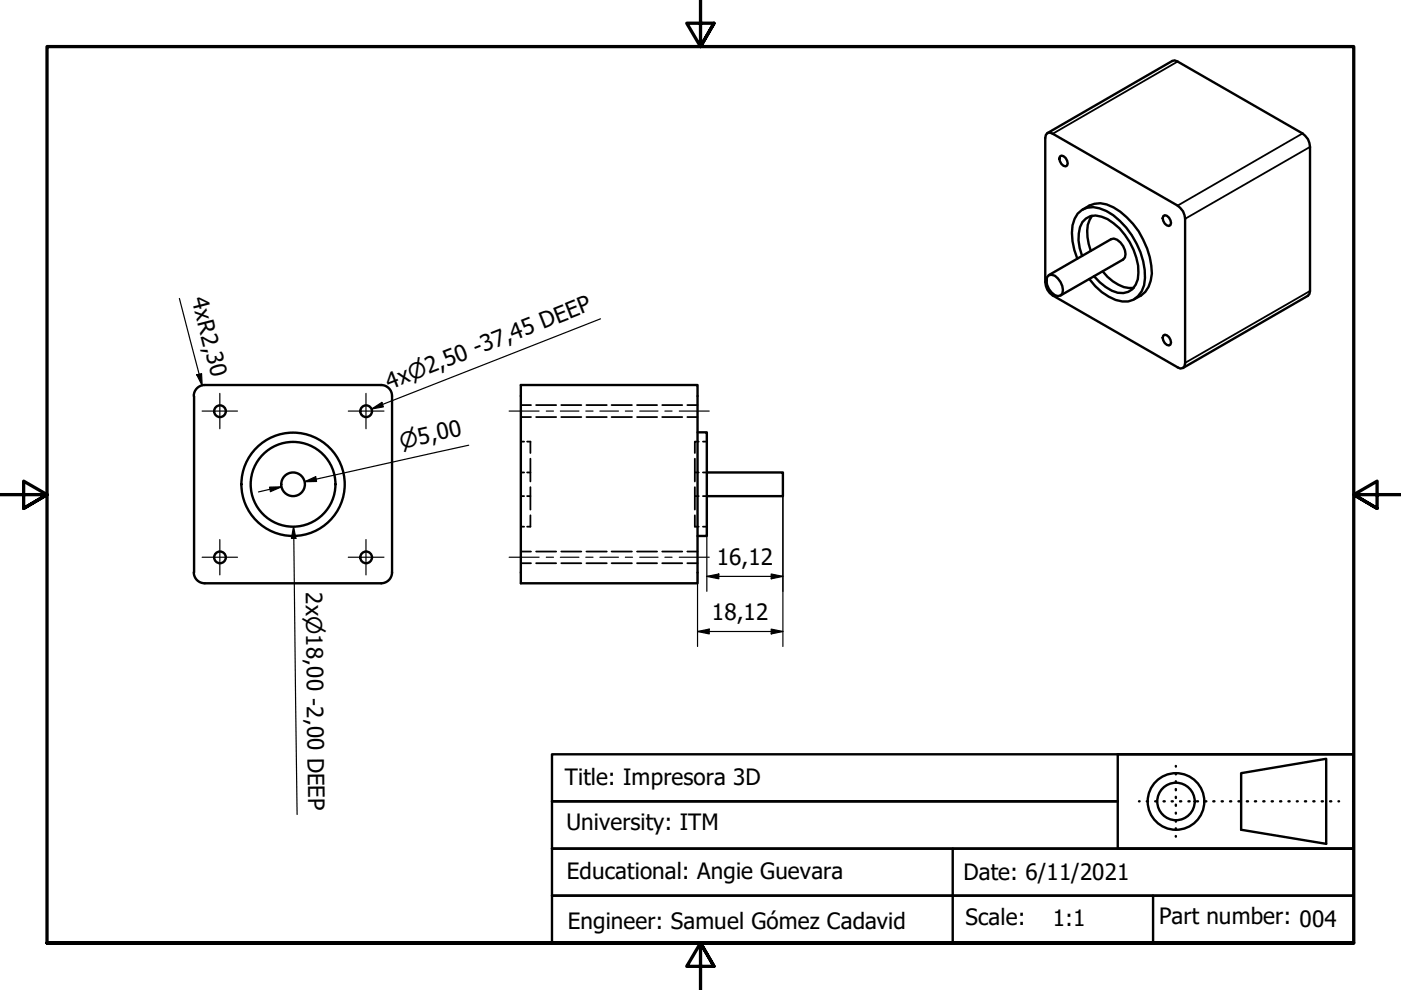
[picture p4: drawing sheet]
<svg xmlns="http://www.w3.org/2000/svg" width="297mm" height="210mm" viewBox="0 0 297 210" stroke-linecap="round" stroke-linejoin="round" font-family="sans-serif">
<!-- layer: Visible (ISO) -->
<g fill="none" stroke="#000" stroke-width=".51">
<path d="M222.1 28.2l26.4-15.3 .5-.1 27.2 15.5a3.4 3.4 0 0 1 1.5 2.9v30.5l-.1 .6-.3 .4-26.5 15.3M222.1 28.2l.5-.1 .6 .3 26.5 15.2a3.4 3.4 0 0 1 1.6 2.8v30.5l-.2 .7-.3 .4-.5 .1-.6-.2-26.5-15.3a3.4 3.4 0 0 1-1.6-2.8v-30.6l.1-.6zM224.7 33.2l.3-.2a1.6 1.6 0 0 1 1.3 2.1l-.4 .2a1.6 1.6 0 0 1-1.2-2.1zM222.4 58.3h.5a3.4 3.4 0 0 1 2.3 4l-.3 .3a2.07 2.07 0 0 1-2.5-1.4 2.28 2.28 0 0 1 0-2.9zM222.4 58.3l13.2-7.6a2.25 2.25 0 0 1 2.5 1.5 2.2 2.2 0 0 1 0 2.8l-13.2 7.6M228.4 54.8a13.4 13.4 0 0 1-1-7 4.2 4.2 0 0 1 5.7-3.6 15.1 15.1 0 0 1 8.7 9.3 13.1 13.1 0 0 1 .8 7 4.3 4.3 0 0 1-6.1 3.1 12.3 12.3 0 0 1-5.6-4.4M229.4 54.3a8.5 8.5 0 0 1 .1-7.2 3.3 3.3 0 0 1 4.1-1.2 12.5 12.5 0 0 1 7.3 8.7 8.1 8.1 0 0 1-.1 5.8 3.5 3.5 0 0 1-5.1 1.2l-2.5-1.7-1.2-1.3M229.6 44.4a5.5 5.5 0 0 1 6.5-.4 16.7 16.7 0 0 1 8.1 14 5.7 5.7 0 0 1-3.7 5.4M231.5 45.8a7.9 7.9 0 0 0-.2 7.4M233.8 57.6a7.9 7.9 0 0 0 6.5 3.5M246.6 45.8l.4-.2a1.6 1.6 0 0 1 1.2 2.1l-.4 .2a1.6 1.6 0 0 1-1.2-2.1zM246.6 71.2l.4-.2a1.6 1.6 0 0 1 1.2 2.1l-.4 .2a1.6 1.6 0 0 1-1.2-2.1z"/>
<path d="M41.1 84v37.4M80.8 81.6a2.32 2.32 0 0 1 2.3 2.4v37.4M80.8 81.6h-37.4a2.32 2.32 0 0 0-2.3 2.4M110.4 81.6h37.5v42.1h-37.5zM147.9 91.7h2v21.9h-2M149.9 100.2h16.1v5h-16.1M41.1 121.4a2.32 2.32 0 0 0 2.3 2.3h37.4M83.1 121.4a2.32 2.32 0 0 1-2.3 2.3"/>
<circle cx="46.6" cy="87.2" r="1.24"/>
<circle cx="77.6" cy="87.2" r="1.24"/>
<circle cx="46.6" cy="118.2" r="1.24"/>
<circle cx="62.1" cy="102.7" r="9"/>
<circle cx="62.1" cy="102.7" r="2.51"/>
<circle cx="62.1" cy="102.7" r="11"/>
<circle cx="77.6" cy="118.2" r="1.24"/>
</g>
<!-- layer: Visible Narrow (ISO) -->
<path d="M249.7 13.1l-26.5 15.3M276.2 28.3l-26.5 15.3M277.7 31.2l-26.4 15.2M277.7 61.7l-26.4 15.2" fill="none" stroke="#000" stroke-width=".38"/>
<!-- layer: Hidden (ISO) -->
<g fill="none" stroke="#000" stroke-width=".38">
<path d="M110.4 93.6h.7M110.4 88.4h2.2M110.4 85.9h2.2M111.8 93.6h.7v2.4M112.5 97.3v4.8M113.7 88.4h4.2M113.7 85.9h4.2M119 88.4h4.3M119 85.9h4.3M124.3 88.4h4.4M124.3 85.9h4.4M129.7 88.4h4.3"/>
<path d="M129.7 85.9h4.3M135.1 88.4h4.2M135.1 85.9h4.2M140.4 88.4h4.3M140.4 85.9h4.3M145.7 88.4h2.2M145.7 85.9h2.2M147.3 97.3v4.8M148.1 93.6h-.8v2.4M149 93.6h.9M110.4 100.2h.7M110.4 105.2h.7"/>
<path d="M110.4 111.7h.7M110.4 119.4h2.2M110.4 116.9h2.2M111.8 100.2h.7M111.8 105.2h.7M112.5 103.3v4.7M112.5 109.3v2.4h-.7M113.7 119.4h4.2M113.7 116.9h4.2M119 119.4h4.3M119 116.9h4.3M124.3 119.4h4.4"/>
<path d="M124.3 116.9h4.4M129.7 119.4h4.3M129.7 116.9h4.3M135.1 119.4h4.2M135.1 116.9h4.2M140.4 119.4h4.3M140.4 116.9h4.3M145.7 119.4h2.2M145.7 116.9h2.2M147.3 100.2h.8M147.3 105.2h.8M147.3 109.3v2.4h.8"/>
<path d="M147.3 103.3v4.7M149 100.2h.9M149 105.2h.9M149 111.7h.9"/>
</g>
<!-- layer: Border (ISO) -->
<path d="M148.5 -.1v10l-2.9-5h5.8l-2.9 5 2.9-5M0 104.9h10l-5-2.9v5.8l5-2.9-5 2.9M297 104.9h-10l5-2.9v5.8l-5-2.9 5 2.9M10 199.9v-190h277v190h-277h277M151.4 204.9l-2.9-5 2.9 5h-5.8l2.9-5v10" fill="none" stroke="#000" stroke-width=".7"/>
<!-- layer: Title (ISO) -->
<g fill="none" stroke="#000" stroke-width=".51">
<path d="M117 159.9h170v20h-170v10h170v10h-170v-10h170v-10h-170v-10h120h-120zM237 159.9h50v20h-50zM202 179.9v20M241.5 169.9h.1M243.1 169.9h.3M244.9 169.9h.3M246.7 169.9h.3M248.4 169.9h.3M249.3 162.4v.1M249.3 163.9v.3M249.3 165.6v.2M249.3 167.3v.2"/>
<path d="M249.3 168.9v.3M249.3 170.6v.3M249.3 172.3v.2M249.3 174v.2M249.3 175.6v.3M249.3 177.3v.1M250.2 169.9h.2M252 169.9h.2M253.7 169.9h.3M255.5 169.9h.3M257.2 169.9h.3M259 169.9h.3"/>
<path d="M260.8 169.9h.2M262.6 169.9h.2M263.1 163.9l18.1-3v18l-18.1-3zM264.4 169.9h.2M266.1 169.9h.2M267.8 169.9h.3M269.6 169.9h.3M271.4 169.9h.3M273.2 169.9h.2M275 169.9h.1M276.7 169.9h.2M278.4 169.9h.3"/>
<path d="M280.2 169.9h.3M282 169.9h.3M283.8 169.9h.1M244.5 189.9v10"/>
<circle cx="249.3" cy="169.9" r="6"/>
<circle cx="249.3" cy="169.9" r="4"/>
</g>
<!-- layer: Center Mark (ISO) -->
<path d="M42.9 87.2h7.5M46.6 83.4v7.5M73.9 87.2h7.5M77.6 83.4v7.5M42.9 118.1h7.5M46.6 114.4v7.5M73.9 118.1h7.5M77.6 114.4v7.5" fill="none" stroke="#000" stroke-width=".25"/>
<!-- layer: Centerline (ISO) -->
<g fill="none" stroke="#000" stroke-width=".25">
<path d="M107.9 87.2h6.4M115.8 87.2h1.5M118.8 87.2h3.9M124.2 87.2h1.5M127.2 87.2h3.9M132.6 87.2h1.5M135.6 87.2h3.9M141 87.2h1.5M144 87.2h6.4M107.9 118.1h6.4M115.8 118.1h1.5M118.8 118.1h3.9"/>
<path d="M124.2 118.1h1.5M127.2 118.1h3.9M132.6 118.1h1.5M135.6 118.1h3.9M141 118.1h1.5M144 118.1h6.4"/>
</g>
<!-- layer: Dimension (ISO) -->
<g fill="none" stroke="#000" stroke-width=".25">
<path d="M38 63.3l4.9 18.5M41.7 79.5l1-.3 .2 2.6zM99.4 94.4l-34.8 7.7 2.4-.5M57.1 103.3l2.6-.1-2.4 1zM59.7 103.2l-4.9 1.1M64.6 102.1l2.3-1 .2 1zM149.9 113.6v4.5M149.9 118.3v7.1M166 105.2v31.9M147.9 133.9l2.5-.5v1zM147.9 133.9h18.1M147.9 121.4v15.7"/>
<path d="M149.9 122.2l2.5-.5v1zM149.9 122.2h16.1M163.5 133.4l2.5 .5-2.5 .5zM163.5 121.7l2.5 .5-2.5 .5z"/>
</g>
<g fill="#000">
<path d="M41.7 79.5l1-.3 .2 2.6z" fill-rule="evenodd"/>
<path d="M57.1 103.3l2.6-.1-2.4 1z" fill-rule="evenodd"/>
<path d="M64.6 102.1l2.3-1 .2 1z" fill-rule="evenodd"/>
<path d="M147.9 133.9l2.5-.5v1z" fill-rule="evenodd"/>
<path d="M149.9 122.2l2.5-.5v1z" fill-rule="evenodd"/>
<path d="M163.5 133.4l2.5 .5-2.5 .5z" fill-rule="evenodd"/>
<path d="M163.5 121.7l2.5 .5-2.5 .5z" fill-rule="evenodd"/>
</g>
<!-- layer: Symbol (ISO) -->
<path d="M127.3 67.6l-48.5 19.1M78.8 86.7l2.2-1.4 .3 1zM62.2 111.7l.5 2.4h-.9zM62.2 111.7l.8 61" fill="none" stroke="#000" stroke-width=".25"/>
<g fill="#000">
<path d="M78.8 86.7l2.2-1.4 .3 1z" fill-rule="evenodd"/>
<path d="M62.2 111.7l.5 2.4h-.9z" fill-rule="evenodd"/>
</g>
<g font-size="4.8">
<text x="40.6" y="63.4" transform="rotate(76 40.6 63.4)">4xR2,30</text>
<text x="82.6" y="82.6" transform="rotate(-22 82.6 82.6)">4x⌀2,50 -37,45 DEEP</text>
<text x="152" y="119.8">16,12</text>
<text x="64.8" y="125.6" transform="rotate(89 64.8 125.6)">2x⌀18,00 -2,00 DEEP</text>
<text x="150.9" y="131.5">18,12</text>
<text x="119.8" y="166.5">Title: Impresora 3D</text>
<text x="120.1" y="176">University: ITM</text>
<text x="120.2" y="186.3">Educational: Angie Guevara</text>
<text x="204.3" y="186.6">Date: 6/11/2021</text>
<text x="120.4" y="196.9">Engineer: Samuel Gómez Cadavid</text>
<text x="204.7" y="196.1">Scale:</text>
<text x="223.2" y="196.4">1:1</text>
<text x="245.7" y="195.9">Part number: 004</text>
</g>
<text font-size="4.6" x="85.2" y="95.1" transform="rotate(-13 85.2 95.1)">⌀5,00</text>
</svg>
